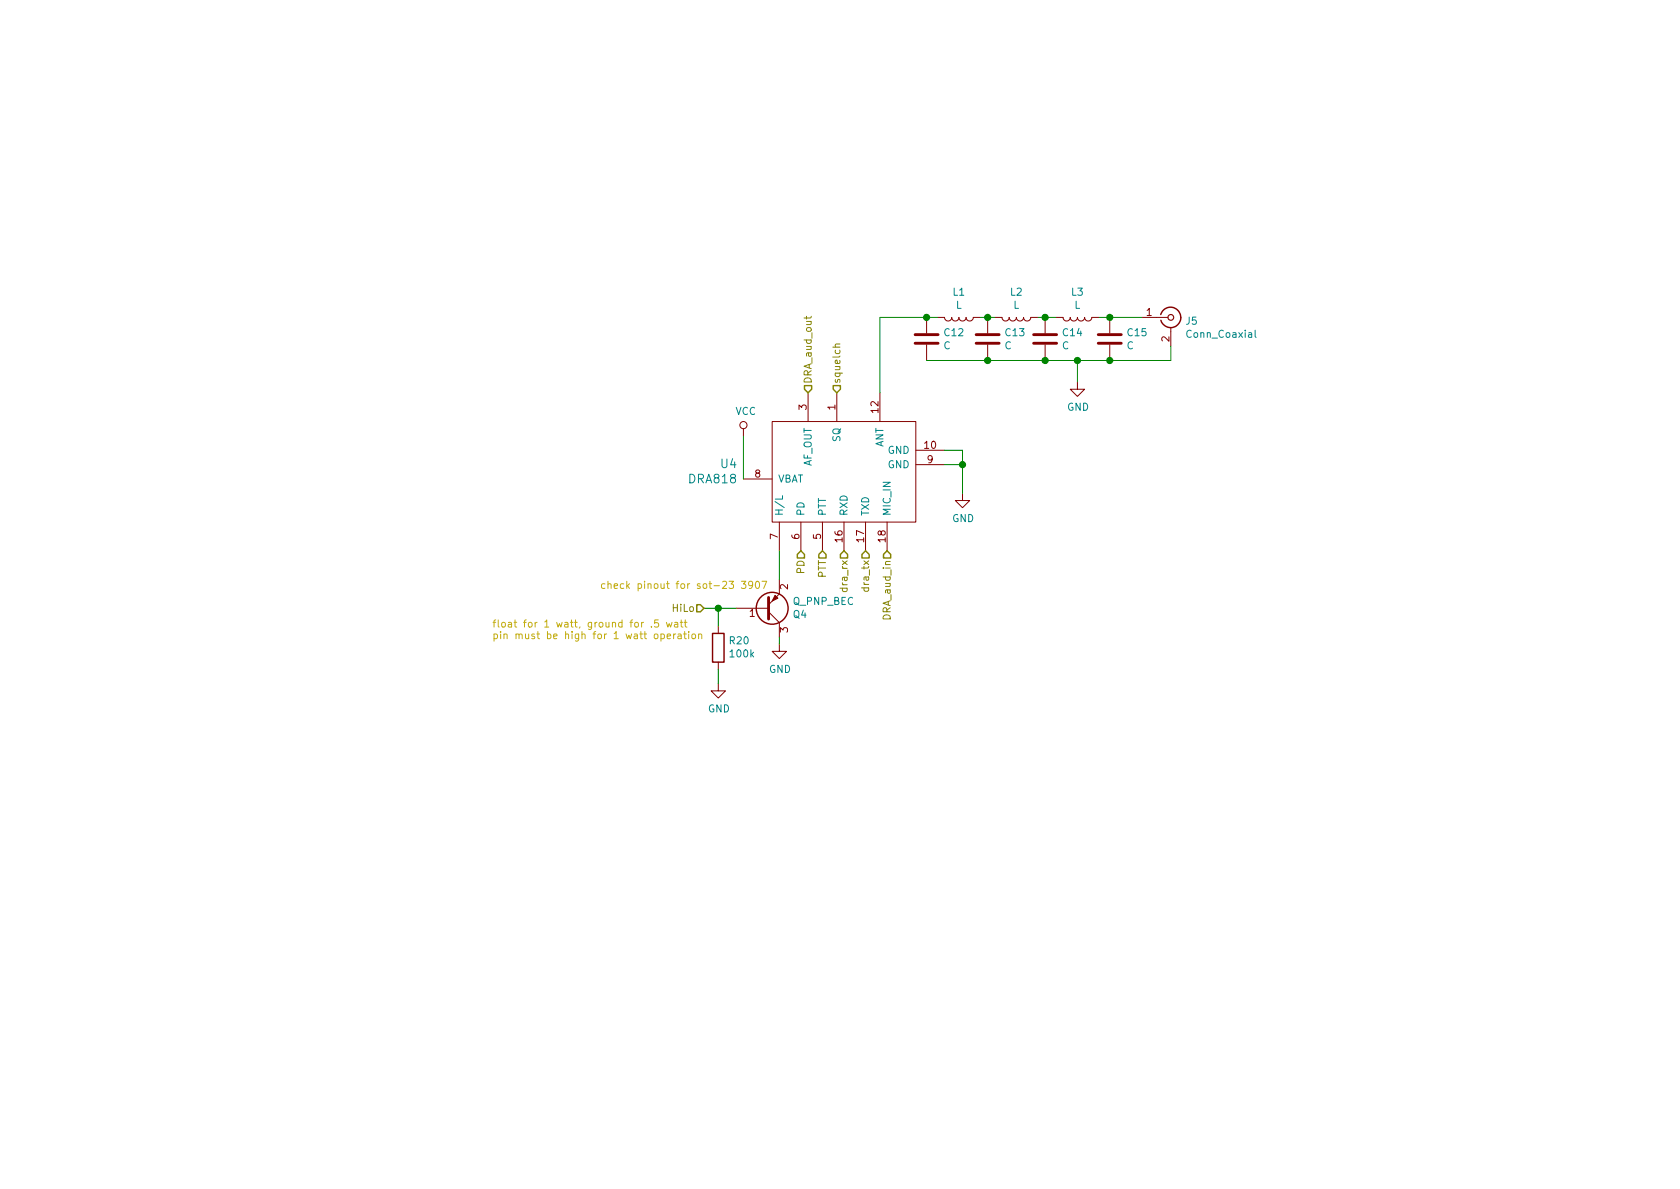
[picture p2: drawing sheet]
<svg xmlns="http://www.w3.org/2000/svg" width="297mm" height="210mm" viewBox="0 0 297 210" stroke-linecap="round" stroke-linejoin="round" font-family="sans-serif">
<path d="M161.8 59.2h4.1M172.6 59.2h4.1M182.8 59.2h4M194.2 59.2h4M161.8 60.7h4.1M172.6 60.7h4.1M182.8 60.7h4M194.2 60.7h4M135.9 105.7v3.8" fill="none" stroke="#840000" stroke-width=".51"/>
<g fill="none" stroke="#840000" stroke-width=".18">
<path d="M163.8 56.1v2.8M165.7 56.1h1.3a.63 .63 0 0 0 .6 .7 .63 .63 0 0 0 .7-.7 .63 .63 0 0 0 .6 .7 .63 .63 0 0 0 .6-.7 .63 .63 0 0 0 .7 .7 .63 .63 0 0 0 .6-.7 .63 .63 0 0 0 .6 .7 .63 .63 0 0 0 .7-.7h1.3M174.6 56.1v2.8M175.9 56.1h1.3a.63 .63 0 0 0 .6 .7 .63 .63 0 0 0 .6-.7 .63 .63 0 0 0 .7 .7 .63 .63 0 0 0 .6-.7 .63 .63 0 0 0 .6 .7 .63 .63 0 0 0 .7-.7 .63 .63 0 0 0 .6 .7 .63 .63 0 0 0 .6-.7h1.3M184.8 56.1v2.8M186.7 56.1h1.3a.63 .63 0 0 0 .6 .7 .63 .63 0 0 0 .6-.7 .63 .63 0 0 0 .7 .7 .63 .63 0 0 0 .6-.7 .63 .63 0 0 0 .6 .7 .63 .63 0 0 0 .7-.7 .63 .63 0 0 0 .6 .7 .63 .63 0 0 0 .6-.7h1.3M196.2 56.1v2.8M201.9 56.1h4.6M207 57.9v3.3M131.4 75.8v1.3M136.5 74.5h25.4v17.8h-25.4zM142.9 69.5v5"/>
<path d="M148 69.5v5M155.6 69.5v5M161.9 79.6h5.1M163.8 61v2.7M174.6 61v2.7M184.8 61v2.7M190.5 67.6v1.2h1.3l-1.3 1.3-1.3-1.3h1.3M196.2 61v2.7M131.4 84.7h5.1M137.8 92.3v5.1M141.6 92.3v5.1M145.4 92.3v5.1"/>
<path d="M149.2 92.3v5.1M153 92.3v5.1M156.8 92.3v5.1M161.9 82.2h5.1M170.2 87.2v1.3h1.2l-1.2 1.3-1.3-1.3h1.3M127 110.7v1.3M127 117.1v1.3M130.2 107.6h5.7M135.9 108.2l1.9 1.9v2.5M137.8 113.9v1.3h1.3l-1.3 1.3-1.3-1.3h1.3M137.8 102.5v2.5l-1.9 1.9M127 120.9v1.3h1.3l-1.3 1.2-1.3-1.2h1.3"/>
<circle cx="131.4" cy="75.2" r=".63"/>
</g>
<path d="M221.9 58.4v1.1l.2 .2M138.4 87.6v.7h-1.3" fill="none" stroke="#008484" stroke-width=".18"/>
<g fill="none" stroke="#840000" stroke-width=".25">
<path d="M205.2 55.6a1.8 1.8 0 0 1 2.8-1 1.8 1.8 0 0 1 0 2.9 1.8 1.8 0 0 1-2.7-.9M126 112h2v5.1h-2z"/>
<circle cx="136.5" cy="107.6" r="2.82"/>
</g>
<circle cx="207" cy="56.1" r=".51" fill="none" stroke="#840000" stroke-width=".2"/>
<path d="M137 105.3l.5 .5-1 .5z" fill="#840000" stroke="#840000" stroke-width=".18"/>
<g fill="none" stroke="#008400" stroke-width=".18">
<path d="M165.7 56.1h-10.1v13.4M173.4 56.1h2.5M183.5 56.1h3.2M194.3 56.1h7.6M131.4 77.1v7.6M167 79.6h3.2v7.6M190.5 63.7v3.9M207 61.2v2.5h-43.2M137.8 97.4v5.1M167 82.2h3.2M124.5 107.6h5.7M127 107.6v3.1"/>
<path d="M127 118.4v2.5M137.8 112.6v1.3"/>
</g>
<path d="M142.2 68.2h1.3v.6l-.6 .7-.7-.7zM147.3 68.2h1.3v.6l-.6 .7-.7-.7zM141.6 97.4l.6 .6v.7h-1.2v-.7zM145.4 97.4l.6 .6v.7h-1.2v-.7zM149.2 97.4l.7 .6v.7h-1.3v-.7zM153 97.4l.7 .6v.7h-1.3v-.7zM156.8 97.4l.7 .6v.7h-1.3v-.7zM123.2 106.9h.6l.7 .7-.7 .6h-.6z" fill="none" stroke="#848400" stroke-width=".25"/>
<path d="M142.6 55.9v.5M143.4 55.9l-.1 .3h-1.1M148.5 60.8l-.8 .1v.3l.1 .2" fill="none" stroke="#848400" stroke-width=".18"/>
<g fill="none" stroke="#c2ac0f" stroke-width=".18">
<path d="M113.4 110.1v.8M113.8 110.1h-.3l-.1 .2M115.2 110.8v.1M115.8 112.2l.3-.1 .2 .1v.5l-.1 .2h-.3l-.2-.1zM116.4 109.6h-.6l-.1 .6 .5-.1 .3 .3v.3l-.3 .2-.5-.1M116.9 112.2l.3-.1 .3 .2-.2 .6h-.4M116.9 112.1v1.3M117.8 110.1l.3 .8 .2-.6 .3 .6 .2-.8M118 112.5l.6-.1-.1-.2-.4-.1-.1 .2v.6h.5M119.1 112.1v.8M119.3 110.1h.5v.8M119.5 112.1l-.4 .2"/>
<path d="M119.8 110.4h-.4l-.2 .2 .2 .3 .4-.1M119.9 112.2h.5v.7M120.3 110.1h.5M120.4 109.6v1.1l.4 .2M120.4 112.4l-.4 .1-.2 .1 .1 .3h.5M120.9 112.1h.5M121 110.1h.5M121.1 111.7v1.1l.3 .1M121.2 109.6v1.1l.3 .2M121.8 111.7v.1M121.8 112.1v.8M122.4 112.2l.3-.1 .3 .2-.1 .6h-.3l-.2-.1z"/>
<path d="M123.5 112.2l.2-.1 .3 .1 .1 .7M123.5 112.1v.8M128.9 102.8h.8l-.4 .5 .3 .1v.5l-.1 .2-.6-.2M131.1 102.8h.8l-.5 .5 .4 .1 .1 .4-.3 .3-.5-.2M133.1 103.3l-.3 .3h-.2l-.2-.3v-.4l.2-.1h.2l.3 .2a.97 .97 0 0 1-.3 1l-.3 .1M133.7 102.9l.2-.1a.67 .67 0 0 1 .4 .6 .67 .67 0 0 1-.4 .7l-.3-.5zM134.7 102.8h.9l-.6 1.3"/>
</g>
<g fill="#008400" stroke="#008400" stroke-width=".25">
<circle cx="163.8" cy="56.1" r=".51"/>
<circle cx="196.2" cy="63.7" r=".51"/>
<circle cx="127" cy="107.6" r=".51"/>
<circle cx="174.6" cy="63.7" r=".51"/>
<circle cx="184.8" cy="63.7" r=".51"/>
<circle cx="190.5" cy="63.7" r=".51"/>
<circle cx="174.6" cy="56.1" r=".51"/>
<circle cx="170.2" cy="82.2" r=".51"/>
<circle cx="184.8" cy="56.1" r=".51"/>
<circle cx="196.2" cy="56.1" r=".51"/>
</g>
<g font-size="2.1" fill="#008484">
<text x="127.5" y="82.8">U4</text>
<text x="121.9" y="85.5">DRA818</text>
</g>
<g font-size="1.8" fill="#008484">
<text x="168.5" y="52.3">L1</text>
<text x="178.7" y="52.3">L2</text>
<text x="189.5" y="52.3">L3</text>
<text x="167" y="59.5">C12</text>
<text x="169" y="54.6">L</text>
<text x="177.8" y="59.5">C13</text>
<text x="179.2" y="54.6">L</text>
<text x="188" y="59.5">C14</text>
<text x="190" y="54.6">L</text>
<text x="199.4" y="59.5">C15</text>
<text x="209.7" y="57.4">J5</text>
<text x="210.1" y="59.7">Conn_Coaxial</text>
<text x="166.8" y="61.8">C</text>
<text x="177.6" y="61.8">C</text>
<text x="187.8" y="61.8">C</text>
<text x="199.2" y="61.8">C</text>
<text x="130" y="73.4">VCC</text>
<text x="188.7" y="72.6">GND</text>
<text x="143.5" y="82.6" transform="rotate(-90 143.5 82.6)">AF_OUT</text>
<text x="148.6" y="78.1" transform="rotate(-90 148.6 78.1)">SQ</text>
<text x="156.2" y="79.2" transform="rotate(-90 156.2 79.2)">ANT</text>
<text x="157" y="80.3">GND</text>
<text x="157" y="82.8">GND</text>
<text x="137.5" y="85.3">VBAT</text>
<text x="138.4" y="91.3" transform="rotate(-90 138.4 91.3)">H/L</text>
<text x="142.2" y="91.3" transform="rotate(-90 142.2 91.3)">PD</text>
<text x="146" y="91.3" transform="rotate(-90 146 91.3)">PTT</text>
<text x="149.9" y="91.3" transform="rotate(-90 149.9 91.3)">RXD</text>
<text x="153.7" y="91.3" transform="rotate(-90 153.7 91.3)">TXD</text>
<text x="157.5" y="91.3" transform="rotate(-90 157.5 91.3)">MIC_IN</text>
<text x="168.4" y="92.3">GND</text>
<text x="140.2" y="107">Q_PNP_BEC</text>
<text x="129.1" y="113.9">R20</text>
<text x="140.3" y="109.3">Q4</text>
<text x="129.2" y="116.3">100k</text>
<text x="136" y="119">GND</text>
<text x="125.2" y="126">GND</text>
</g>
<g font-size="1.8" fill="#840000">
<text x="202.7" y="55.9">1</text>
<text x="206.8" y="60.4" transform="rotate(-90 206.8 60.4)">2</text>
<text x="142.6" y="72.5" transform="rotate(-90 142.6 72.5)">3</text>
<text x="147.7" y="72.5" transform="rotate(-90 147.7 72.5)">1</text>
<text x="155.3" y="73" transform="rotate(-90 155.3 73)">12</text>
<text x="163.5" y="79.4">10</text>
<text x="164" y="81.9">9</text>
<text x="133.5" y="84.4">8</text>
<text x="137.5" y="95.3" transform="rotate(-90 137.5 95.3)">7</text>
<text x="141.4" y="95.3" transform="rotate(-90 141.4 95.3)">6</text>
<text x="145.2" y="95.3" transform="rotate(-90 145.2 95.3)">5</text>
<text x="149" y="95.8" transform="rotate(-90 149 95.8)">16</text>
<text x="152.8" y="95.8" transform="rotate(-90 152.8 95.8)">17</text>
<text x="156.6" y="95.8" transform="rotate(-90 156.6 95.8)">18</text>
<text x="139.3" y="104.2" transform="rotate(-90 139.3 104.2)">2</text>
<text x="132.5" y="109.1">1</text>
<text x="139.3" y="111.9" transform="rotate(-90 139.3 111.9)">3</text>
</g>
<g font-size="1.8" fill="#848400">
<text x="143.5" y="67.9" transform="rotate(-90 143.5 67.9)">DRA_aud_out</text>
<text x="148.6" y="67.9" transform="rotate(-90 148.6 67.9)">squelch</text>
<text x="142.2" y="101.4" transform="rotate(-90 142.2 101.4)">PD</text>
<text x="146" y="102.3" transform="rotate(-90 146 102.3)">PTT</text>
<text x="149.9" y="104.3" transform="rotate(-90 149.9 104.3)">dra_rx</text>
<text x="153.7" y="104.2" transform="rotate(-90 153.7 104.2)">dra_tx</text>
<text x="119" y="108.2">HiLo</text>
<text x="157.5" y="109.4" transform="rotate(-90 157.5 109.4)">DRA_aud_in</text>
</g>
<g font-size="1.8" fill="#c2ac0f">
<text x="106" y="104.1">check pinout for sot-23 3907</text>
<text x="87" y="111">float for 1 watt, ground for .5 watt</text>
<text x="87" y="113">pin must be high for 1 watt operation</text>
</g>
</svg>
